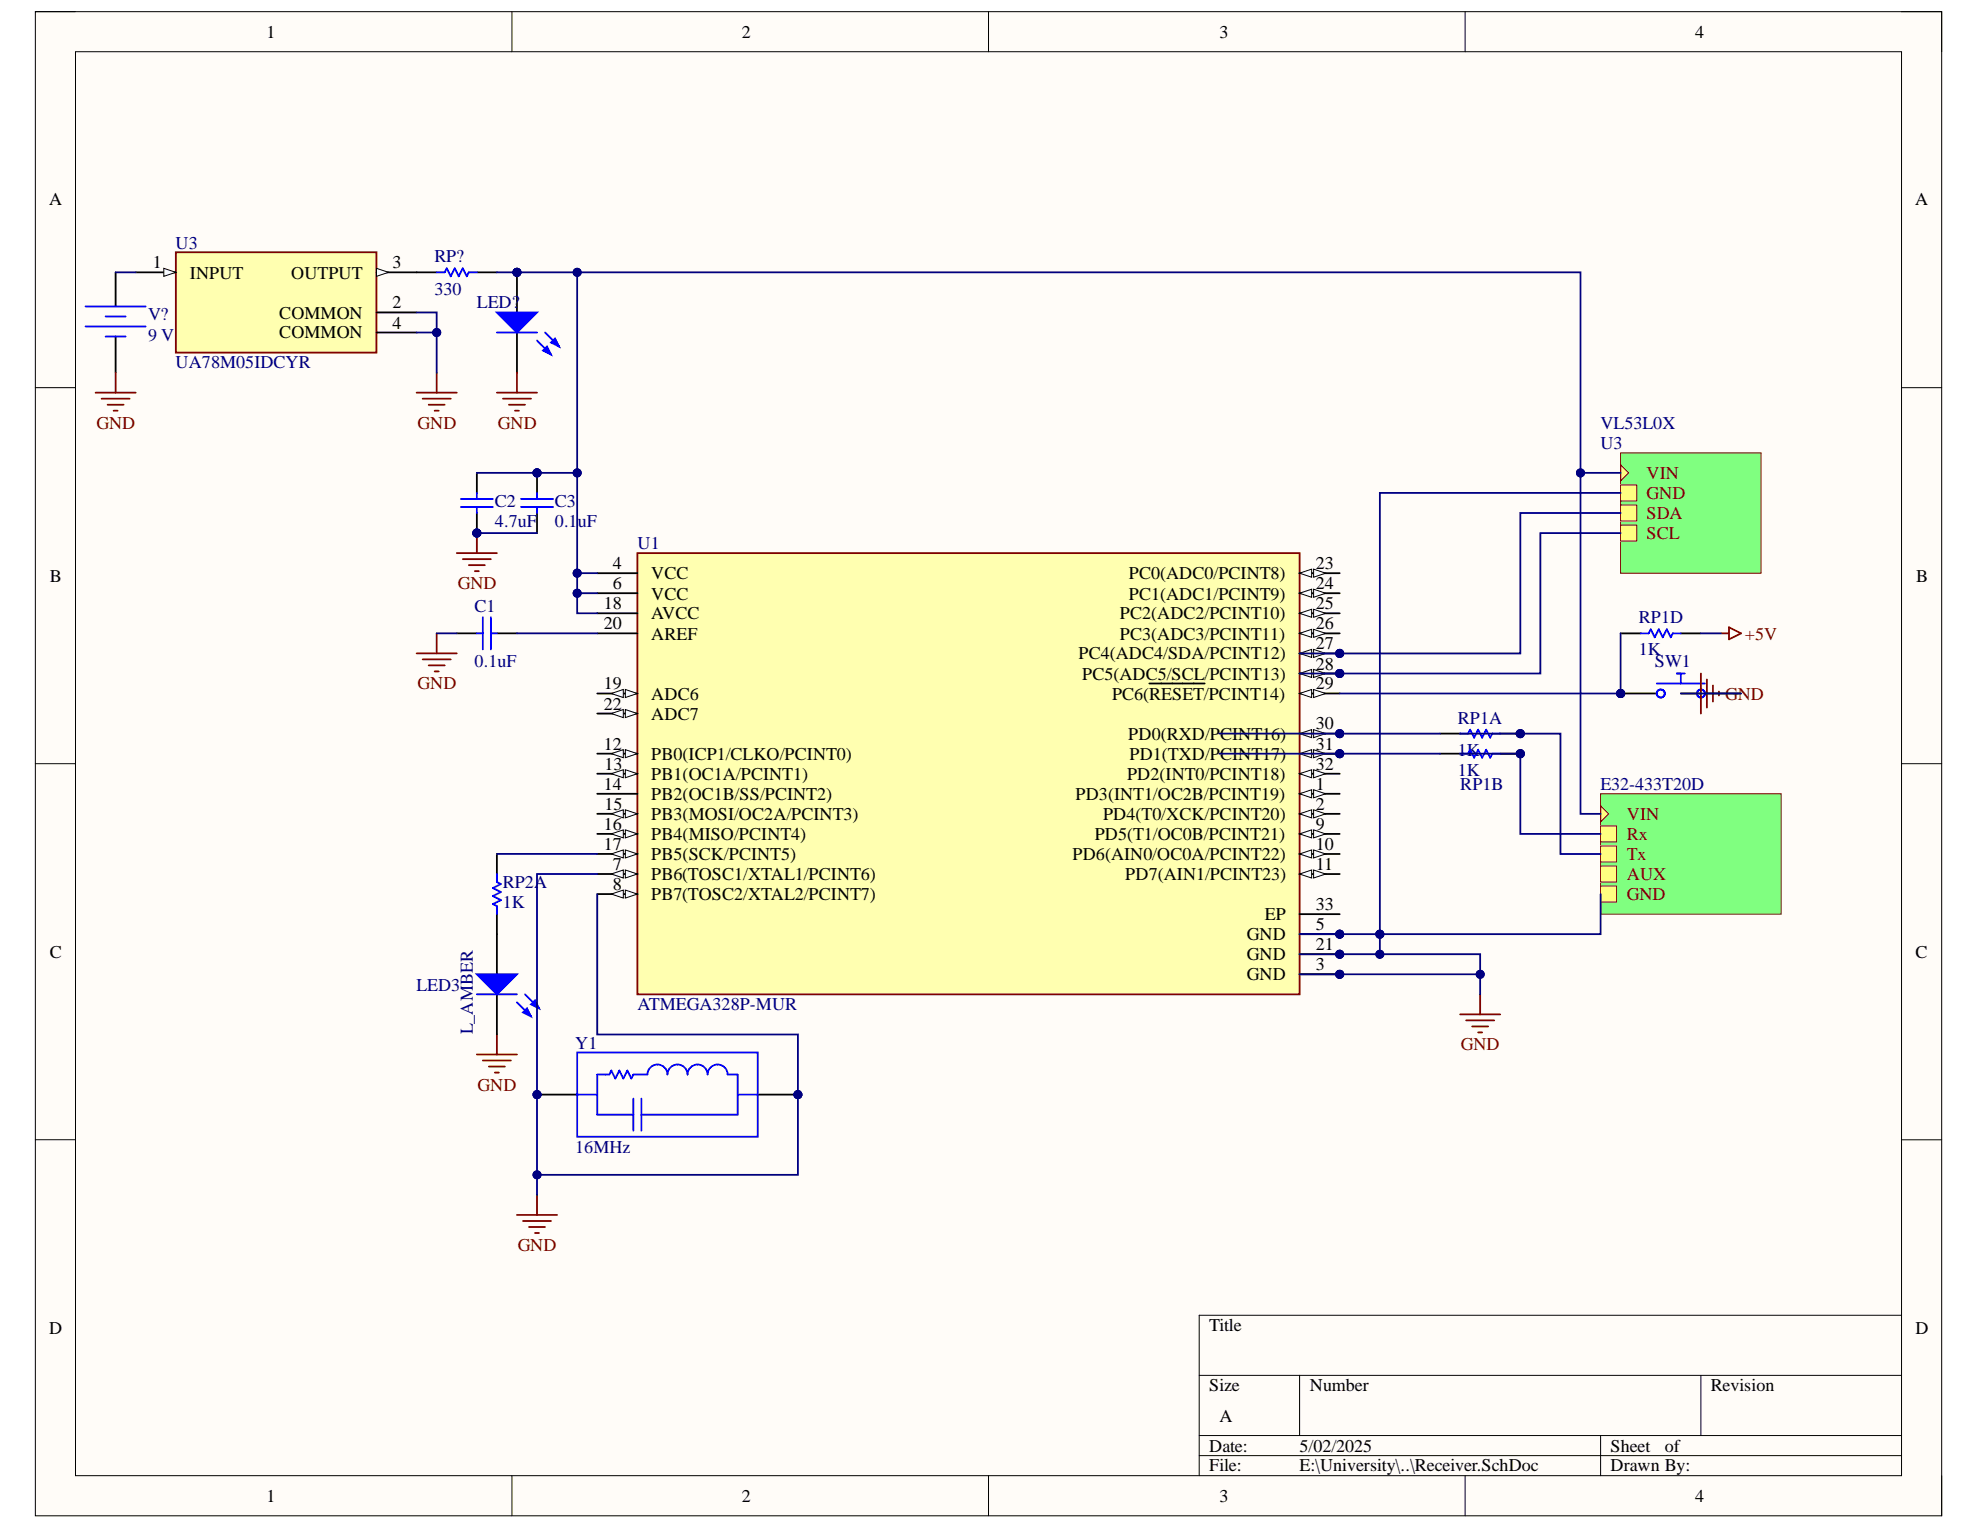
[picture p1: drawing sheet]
# Altium schematic sheet Receiver.SchDoc
size A; SheetNumber: 1; SheetTotal: 2

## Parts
C1  value 0.1uF  (hidden comment: Capacitor)
C2  value 4.7uF  (hidden comment: Capacitor)
C3  value 0.1uF  (hidden comment: Capacitor)
LED3  L_AMBER
LED?  Light-Emitting Diode  (value not drawn)
RP1A  value 1K  (hidden comment: Resistor)
RP1B  value 1K  (hidden comment: Resistor)
RP1D  value 1K  (hidden comment: Resistor)
RP2A  value 1K  (hidden comment: Resistor)
RP?  value 330  (hidden comment: Resistor)
SW1  Push Button Normally Opened  (value not drawn)
U1  ATMEGA328P-MUR  [FP-32M1-A-IPC_A]
U3  UA78M05IDCYR  [FP-DCY0004A-MFG]
V?  DC Magnitude: 9 V  (hidden comment: Constant Voltage Source)
Y1  16MHz

## Sub-sheets
r = E32-433T20D: Rx, Tx, GND, VIN (in), AUX
VL53L0X = U3: VIN (in), GND, SDA, SCL

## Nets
+5V: RP1D.2
GND: C1.1 C2.1 C3.1 LED3.2(K) LED?.2(K) SW1.2 U1.3(GND) U1.5(GND) U1.7(PB6(TOSC1/XTAL1/PCINT6)) U1.8(PB7(TOSC2/XTAL2/PCINT7)) U1.21(GND) U3.2(COMMON) U3.4(COMMON) V?.2 Y1.1 Y1.2 ; sheet VL53L0X/GND, sheet r/GND
NetC1_2: C1.2 U1.20(AREF)
NetC2_2: C2.2 C3.2 LED?.1(A) RP?.2 U1.4(VCC) U1.6(VCC) U1.18(AVCC) ; sheet VL53L0X/VIN, sheet r/VIN
NetLED3_1: LED3.1(A) RP2A.1
NetRP1A_1: RP1A.1 U1.30(PD0(RXD/PCINT16))
NetRP1A_2: RP1A.2 ; sheet r/Tx
NetRP1B_1: RP1B.1 U1.31(PD1(TXD/PCINT17))
NetRP1B_2: RP1B.2 ; sheet r/Rx
NetRP1D_1: RP1D.1 SW1.1 U1.29(PC6(~{RESET}/PCINT14))
NetRP2A_2: RP2A.2 U1.17(PB5(SCK/PCINT5))
NetRP?_1: RP?.1 U3.3(OUTPUT)
NetU1_27: U1.27(PC4(ADC4/SDA/PCINT12)) ; sheet VL53L0X/SDA
NetU1_28: U1.28(PC5(ADC5/SCL/PCINT13)) ; sheet VL53L0X/SCL
NetU3_1: U3.1(INPUT) V?.1

Not connected (* = marked no-connect by the designer): U1 1(PD3(INT1/OC2B/PCINT19)) 2(PD4(T0/XCK/PCINT20)) 9(PD5(T1/OC0B/PCINT21)) 10(PD6(AIN0/OC0A/PCINT22)) 11(PD7(AIN1/PCINT23)) 12(PB0(ICP1/CLKO/PCINT0)) 13(PB1(OC1A/PCINT1)) 14(PB2(OC1B/SS/PCINT2)) 15(PB3(MOSI/OC2A/PCINT3)) 16(PB4(MISO/PCINT4)) 19(ADC6) 22(ADC7) 23(PC0(ADC0/PCINT8)) 24(PC1(ADC1/PCINT9)) 25(PC2(ADC2/PCINT10)) 26(PC3(ADC3/PCINT11)) 32(PD2(INT0/PCINT18)) 33(EP)
